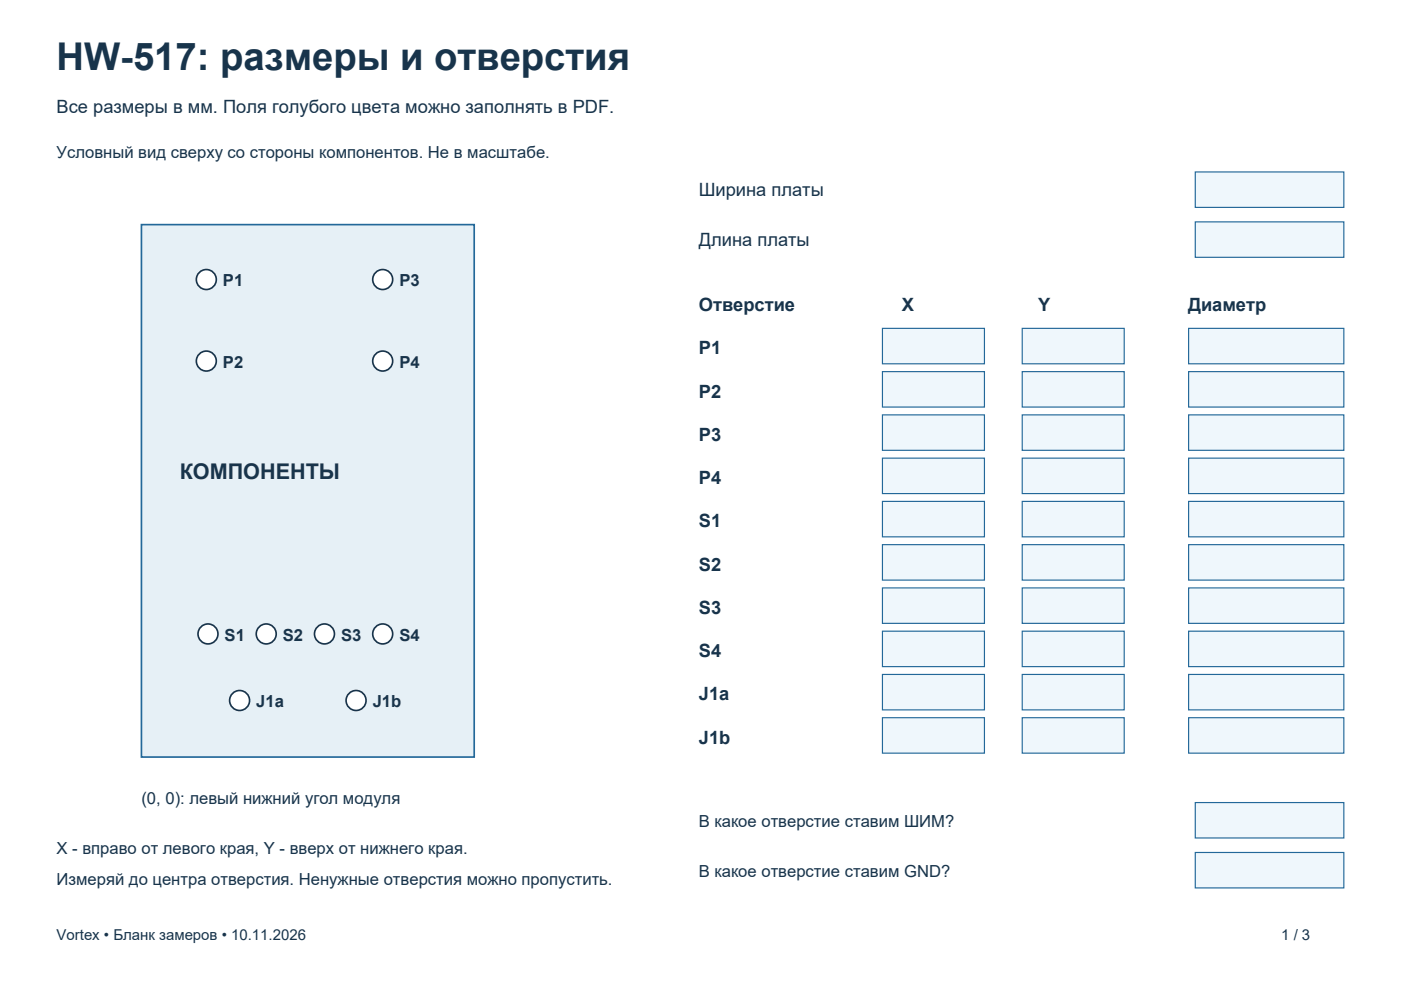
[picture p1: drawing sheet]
<svg xmlns="http://www.w3.org/2000/svg" width="297mm" height="210mm" viewBox="0 0 297 210" stroke-linecap="round" stroke-linejoin="round" font-family="sans-serif">
<path d="M30 47.6h70.5v112.9h-70.5z" fill-rule="evenodd" fill="#e6f0f6" stroke="#236899" stroke-width=".35"/>
<g fill="#fff" stroke="#18344b" stroke-width=".35">
<circle cx="43.7" cy="59.3" r="2.12"/>
<circle cx="43.7" cy="76.6" r="2.12"/>
<circle cx="81.1" cy="59.3" r="2.12"/>
<circle cx="81.1" cy="76.6" r="2.12"/>
<circle cx="44.1" cy="134.4" r="2.12"/>
<circle cx="56.4" cy="134.4" r="2.12"/>
<circle cx="68.8" cy="134.4" r="2.12"/>
<circle cx="81.1" cy="134.4" r="2.12"/>
<circle cx="50.8" cy="148.5" r="2.12"/>
<circle cx="75.5" cy="148.5" r="2.12"/>
</g>
<g fill="#eff7fc" stroke="#236899" stroke-width=".25">
<path d="M253.4 36.5h31.5v7.5h-31.5z" fill-rule="evenodd"/>
<path d="M253.4 47h31.5v7.6h-31.5z" fill-rule="evenodd"/>
<path d="M187.1 69.6h21.6v7.5h-21.6z" fill-rule="evenodd"/>
<path d="M216.7 69.6h21.7v7.5h-21.7z" fill-rule="evenodd"/>
<path d="M252 69.6h32.9v7.5h-32.9z" fill-rule="evenodd"/>
<path d="M187.1 78.8h21.6v7.5h-21.6z" fill-rule="evenodd"/>
<path d="M216.7 78.8h21.7v7.5h-21.7z" fill-rule="evenodd"/>
<path d="M252 78.8h32.9v7.5h-32.9z" fill-rule="evenodd"/>
<path d="M187.1 88h21.6v7.5h-21.6z" fill-rule="evenodd"/>
<path d="M216.7 88h21.7v7.5h-21.7z" fill-rule="evenodd"/>
<path d="M252 88h32.9v7.5h-32.9z" fill-rule="evenodd"/>
<path d="M187.1 97.1h21.6v7.6h-21.6z" fill-rule="evenodd"/>
<path d="M216.7 97.1h21.7v7.6h-21.7z" fill-rule="evenodd"/>
<path d="M252 97.1h32.9v7.6h-32.9z" fill-rule="evenodd"/>
<path d="M187.1 106.3h21.6v7.5h-21.6z" fill-rule="evenodd"/>
<path d="M216.7 106.3h21.7v7.5h-21.7z" fill-rule="evenodd"/>
<path d="M252 106.3h32.9v7.5h-32.9z" fill-rule="evenodd"/>
<path d="M187.1 115.5h21.6v7.5h-21.6z" fill-rule="evenodd"/>
<path d="M216.7 115.5h21.7v7.5h-21.7z" fill-rule="evenodd"/>
<path d="M252 115.5h32.9v7.5h-32.9z" fill-rule="evenodd"/>
<path d="M187.1 124.7h21.6v7.5h-21.6z" fill-rule="evenodd"/>
<path d="M216.7 124.7h21.7v7.5h-21.7z" fill-rule="evenodd"/>
<path d="M252 124.7h32.9v7.5h-32.9z" fill-rule="evenodd"/>
<path d="M187.1 133.8h21.6v7.5h-21.6z" fill-rule="evenodd"/>
<path d="M216.7 133.8h21.7v7.5h-21.7z" fill-rule="evenodd"/>
<path d="M252 133.8h32.9v7.5h-32.9z" fill-rule="evenodd"/>
<path d="M187.1 143h21.6v7.5h-21.6z" fill-rule="evenodd"/>
<path d="M216.7 143h21.7v7.5h-21.7z" fill-rule="evenodd"/>
<path d="M252 143h32.9v7.5h-32.9z" fill-rule="evenodd"/>
<path d="M187.1 152.2h21.6v7.5h-21.6z" fill-rule="evenodd"/>
<path d="M216.7 152.2h21.7v7.5h-21.7z" fill-rule="evenodd"/>
<path d="M252 152.2h32.9v7.5h-32.9z" fill-rule="evenodd"/>
<path d="M253.4 170.2h31.5v7.5h-31.5z" fill-rule="evenodd"/>
<path d="M253.4 180.7h31.5v7.6h-31.5z" fill-rule="evenodd"/>
</g>
<text font-size="8.1" fill="#18344b" x="12" y="14.8">HW-517: размеры и отверстия</text>
<text font-size="4.6" fill="#18344b" x="38.1" y="101.6">КОМПОНЕНТЫ</text>
<g font-size="3.9" fill="#18344b">
<text x="12" y="24">Все размеры в мм. Поля голубого цвета можно заполнять в PDF.</text>
<text x="148.2" y="41.6">Ширина платы</text>
<text x="148.2" y="52.2">Длина платы</text>
<text x="148.2" y="66">Отверстие</text>
<text x="191.2" y="66">X</text>
<text x="220.1" y="66">Y</text>
<text x="251.9" y="66">Диаметр</text>
<text x="148.2" y="75.1">P1</text>
<text x="148.2" y="84.3">P2</text>
<text x="148.2" y="93.5">P3</text>
<text x="148.2" y="102.7">P4</text>
<text x="148.2" y="111.8">S1</text>
<text x="148.2" y="121">S2</text>
<text x="148.2" y="130.2">S3</text>
<text x="148.2" y="139.3">S4</text>
<text x="148.2" y="148.5">J1a</text>
<text x="148.2" y="157.7">J1b</text>
</g>
<g font-size="3.5" fill="#18344b">
<text x="12" y="33.5">Условный вид сверху со стороны компонентов. Не в масштабе.</text>
<text x="47.3" y="60.7">P1</text>
<text x="84.7" y="60.7">P3</text>
<text x="47.3" y="78">P2</text>
<text x="84.7" y="78">P4</text>
<text x="47.6" y="135.8">S1</text>
<text x="60" y="135.8">S2</text>
<text x="72.3" y="135.8">S3</text>
<text x="84.7" y="135.8">S4</text>
<text x="54.3" y="149.9">J1a</text>
<text x="79" y="149.9">J1b</text>
<text x="30" y="170.4">(0, 0): левый нижний угол модуля</text>
<text x="148.2" y="175.3">В какое отверстие ставим ШИМ?</text>
<text x="12" y="181">X - вправо от левого края, Y - вверх от нижнего края.</text>
<text x="148.2" y="185.9">В какое отверстие ставим GND?</text>
<text x="12" y="187.7">Измеряй до центра отверстия. Ненужные отверстия можно пропустить.</text>
</g>
<g font-size="3.2" fill="#18344b">
<text x="12" y="199.3">Vortex • Бланк замеров • 10.11.2026</text>
<text x="271.6" y="199.3">1 / 3</text>
</g>
</svg>
